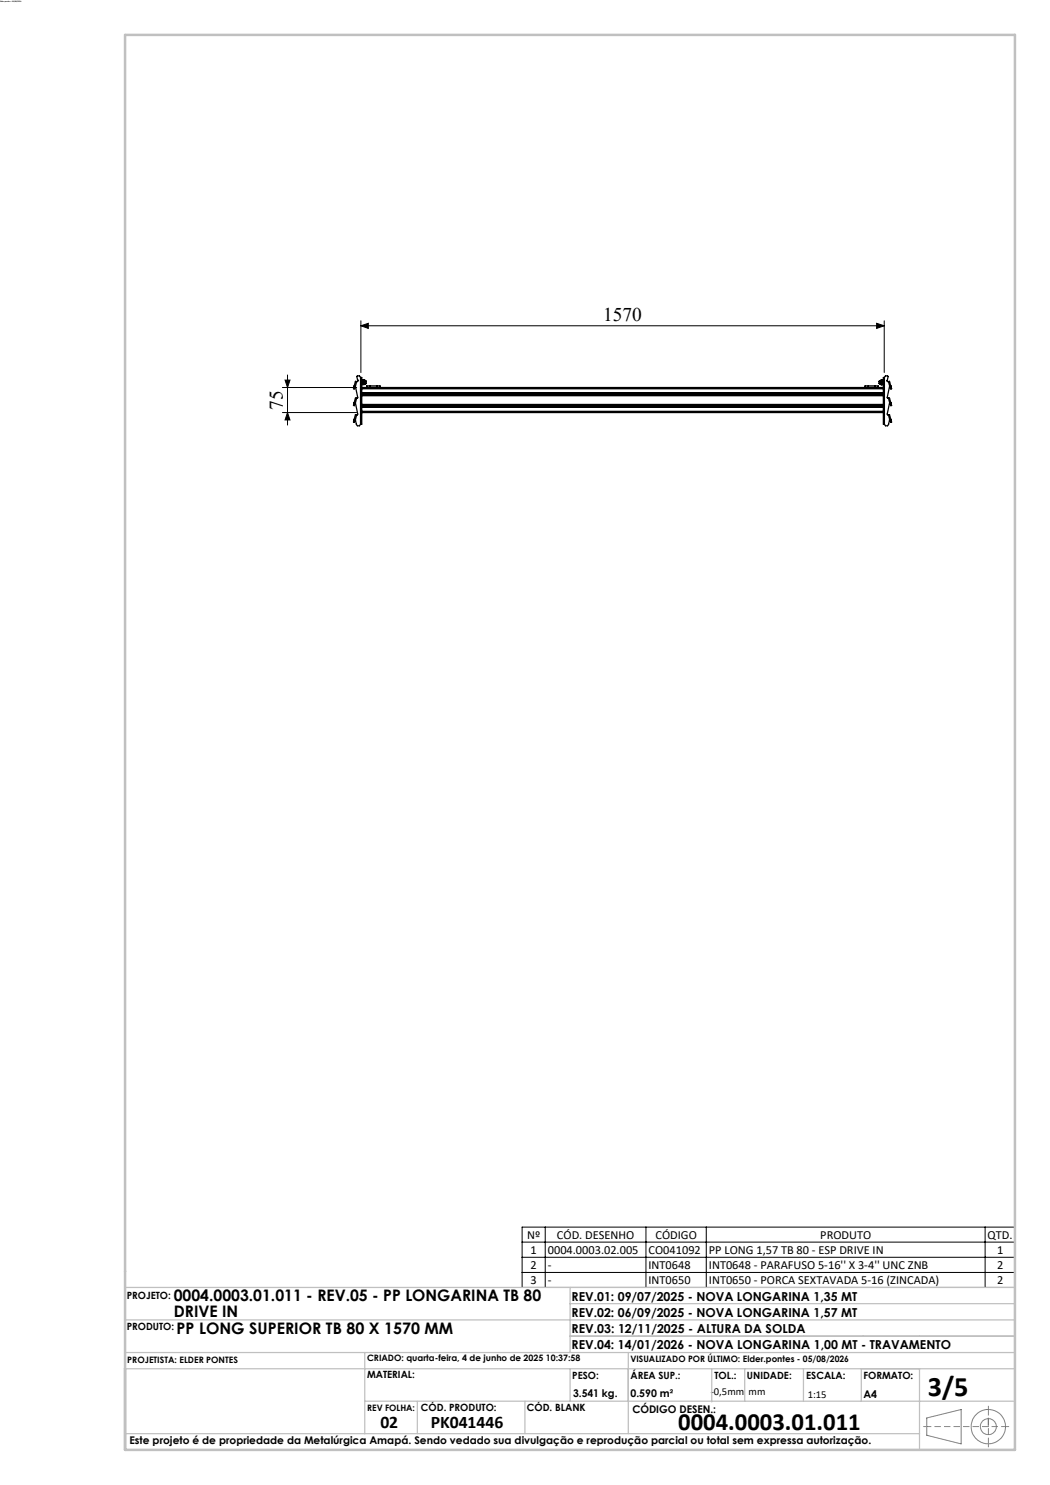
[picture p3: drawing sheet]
<svg xmlns="http://www.w3.org/2000/svg" width="210mm" height="297mm" viewBox="0 0 210 297" stroke-linecap="round" stroke-linejoin="round" font-family="sans-serif">
<g fill="none" stroke="#000" stroke-width=".25">
<path d="M70.7 77.6v.1l.2 .1v-.2M70.7 77.6h.2M70.8 77.2l.3 .1M70.8 77.2v.1M70.8 77.3h.2M70.8 77.3l-.1 .3M71 77.3l-.1 .3M71 77.2v.1M71.1 77.3l.4 2.2-.1 .2M71.3 79.7l-.2-.1-.3 .9M71.3 76.3h-.2l-.3 .9M71.3 79.7l-.2 .9"/>
<path d="M71.3 76.3l-.2 1M71.3 79.7h.1M71.3 76.3h.1M71.5 76.2v.1M71.5 76.1h.1M71.5 76.1v.1M72.1 75.5h.3v2.2M72.1 75.5l-.2-.3h-.4l-.1 .1 .1 .9-.1 .1M72.1 75.5v9.3M72.4 76.1h.1M72.4 76.9h.1M72.4 78.8v.1"/>
<path d="M72.4 78.6h104.3zM72.4 79.1h.1M72.4 76.4v.1zM72.4 76.1h.4M72.4 76.9h.4M72.4 78.8h104.3M72.4 78.9h104.3M72.4 77.7v1.1M72.4 78.9v2.2M72.4 79.1h104.3M72.4 77.5h.9M72.4 77.7h104.3"/>
<path d="M72.4 76.5h.3M72.7 76.5l.1 .2M72.8 76.9h.1M72.8 76.1h.1M72.8 76.1v.2M72.8 76.3l-.1 .2M72.8 76.3v.4M72.8 76.7v.2M72.8 76.7h.1M72.8 76.3h.1M72.8 76.1v.8M72.8 76.2h.1"/>
<path d="M72.8 76.2v.5M72.8 76.2v.1M72.8 76.2l.1 .1M72.9 76.3v.4M72.9 76.7h-.1M72.9 76.7h.1M73 76.7h.1M73 76.2h.1M73 76.2v.5M73 76.2v.1M73 76.2l-.1 .1M73 76.3v.4"/>
<path d="M73 76.2l.1 .1M73.1 76.3v.4M73.1 76.7h-.1M73.1 76.7h.1M73.1 76.2v.5M73.1 76.2v.1M73.3 77.5h.7M74 77.2h-.7v.3M74 77.5h1.4M74 77.2v.3M74 77.2h1.4M75.4 77.5h.6"/>
<path d="M75.4 77.2h.6v.3M75.4 77.2v.3M76 77.5h97M173 77.5h.7M173.7 77.2h-.7v.3M173.7 77.5h1.3M173.7 77.2h1.3M173.7 77.2v.3M175 77.2h.6v.3M175 77.5h.6M175 77.2v.3M175.6 77.5h1.1"/>
<path d="M175.9 76.2v.5M175.9 76.2v.1M175.9 76.3v.4M175.9 76.7h.1M176 76.2h.1M176 76.7h.1M176 76.2v.5M176 76.2v.1M176 76.2l-.1 .1M176 76.3v.4M176.1 76.2v.1M176.1 76.3v.4"/>
<path d="M176.1 76.7h.1M176.1 76.2h.1M176.1 76.2v.5M176.1 76.2l.1 .1M176.2 76.3h.1M176.2 76.7h.1M176.2 76.9h.1M176.2 76.1v.8M176.2 76.3v.4M176.2 76.1h.4M176.2 76.9h.4M176.2 76.7h-.1"/>
<path d="M176.2 76.4v.1M176.2 76.8v.1M176.2 76.1h.1M176.2 76.1v.3M176.2 76.5v.3M176.2 76.4h.1M176.2 76.4h.4M176.6 76.4v.3M176.6 76.1v.2M176.6 76.9h.1M176.6 76.1h.1M176.6 76.7v.2"/>
<path d="M176.6 76.3v.1M176.6 76.3v.4M176.6 76.8v.1M176.7 78.8v.1M176.7 79.1h.1M176.7 77.7v1.1M176.7 78.9v2.2M176.9 75.5h-.2v2.2M176.9 75.5l.2-.3h.4l.1 .1-.2 .9 .3 .1M176.9 75.5v9.3M177.5 76.2v.1M177.5 76.1v.1"/>
<path d="M177.5 76v.1M177.7 79.7l.2-.1 .3 .9M177.7 76.3h.2l.3 .9M177.7 79.7l.2 .9M177.7 76.3l.2 1M177.9 77.3l-.5 2.2 .3 .2M178 77.2l-.1 .1M178 77.2v.1M178 77.3l.1 .3M178.2 77.2h-.2M178.2 77.2v.1M178.2 77.3h-.2"/>
<path d="M178.2 77.3l.1 .3M178.3 77.6v.1l-.2 .1v-.2M178.3 77.6h-.2M70.7 80.9v.2h.2v-.2M70.7 84.2v.2l.2 .1v-.2M70.7 84.2l.2 .1M70.7 80.9h.2M70.8 83.9h.3M70.8 80.5l.3 .1M70.8 83.9h.1M70.8 80.5v.1M70.8 83.9l.2 .1"/>
<path d="M70.8 80.6h.2M70.8 83.9l-.1 .3M70.8 80.6l-.1 .3M71 84l-.1 .3M71 80.6l-.1 .3M71 83.9v.1M71 80.6h.1M71.1 80.6l.4 2.2-.1 .2M71.1 83.9l.2 .9 .2 .4h.4l.2-.4M71.3 83l-.2-.1-.3 1M71.3 83l-.2 .9M71.3 83h.1"/>
<path d="M72.4 81.1v.1M72.4 80.9h.1M72.4 81.4l104.3 .1zM72.4 82.3v2.5h-.3M72.4 81.1h104.3M72.4 81.2h104.3M72.4 81.2v1.1M72.4 80.9h104.3M72.4 82.3h104.3M72.4 82.5h104.3M176.7 81.1v.1M176.7 80.9h.1"/>
<path d="M176.7 82.3v2.5h.2M176.7 81.2v1.1M177.7 83l.2-.1 .3 1M177.7 83l.2 .9M177.9 80.6h.1M177.9 80.6l-.5 2.2 .3 .2M177.9 83.9l-.4 1.3h-.4l-.2-.4M178 83.9h-.1M178 80.6h.1M178 83.9v.1M178 84l.1 .3M178 80.6l.1 .3"/>
<path d="M178.2 80.5l-.2 .1M178.2 83.9h-.2M178.2 80.5v.1M178.2 83.9h.1M178.2 80.6h-.2M178.2 83.9l-.2 .1M178.2 83.9l.1 .3M178.2 80.6l.1 .3M178.3 80.9v.2h-.1l-.1-.2M178.3 84.2v.2l-.2 .1v-.2M178.3 80.9h-.2M178.3 84.2l-.2 .1"/>
</g>
<g fill="none" stroke="#000" stroke-width=".2">
<path d="M56.5 77.5h14.8M57 76h1l-.5 1.5zM57.5 75v10M72.2 65.2l1.5-.5v1zM72.2 64.2v10.3M72.2 65.2h104.6M175.3 64.7l1.5 .5-1.5 .5zM176.8 64.2v10.3M56.5 82.5h14.8M57.5 82.5l.5 1.5h-1zM104.4 245.4h98.6v12.1h-98.6zM104.4 248.4h98.6"/>
<path d="M104.4 251.5h98.6M104.4 254.5h98.6M109 245.4v12.1M129.2 245.4v12.1M141.3 245.4v12.1M197 245.4v12.1"/>
</g>
<g fill="none" stroke="#808080" stroke-width=".2">
<path d="M185.3 283.6l6.9-1.7v6.9l-6.9-1.7zM197.7 283.6v1.7"/>
<circle cx="197.7" cy="285.3" r="3.4"/>
<circle cx="197.7" cy="285.3" r="1.61"/>
</g>
<path d="M185.4 285.3h15.7M185.4 285.3h-.7M197.7 281.9v-.7M197.7 288.7v.8M201.1 285.3h.7" fill="none" stroke="#808080" stroke-width=".2" stroke-dasharray="1.3 .6" stroke-dashoffset=".4" stroke-linecap="butt"/>
<path d="M197.7 288.7v-6.8" fill="none" stroke="#808080" stroke-width=".2" stroke-dasharray="1.3 .6" stroke-dashoffset=".1" stroke-linecap="butt"/>
<path d="M163 270.5h40" fill="none" stroke="#c0c0c0" stroke-width=".2"/>
<g fill="none" stroke="#c0c0c0" stroke-width=".25">
<path d="M25 257.5h178M114 257.5v13M25 273.8h178M25 270.5h178M25 264h178M73 270.5v16.2M114 260.7h89M114 273.8v6.4M114 267.2h89M125.7 270.5v16.2M127.8 267.2v.1M142.3 273.9v6.5"/>
<path d="M145.3 267.2v.1M148.9 273.8v6.4M160.7 267.2v.1M160.7 273.8v6.4M172.3 273.8v6.4M172.6 267.2v.1M183.9 267.2v.1M183.9 273.8v16.2M25 286.7h158.9M73 280.2h130M83.5 280.2v6.5M105 280.2v6.5"/>
</g>
<path d="M25 290h178" fill="none" stroke="#c0c0c0" stroke-width=".35"/>
<path d="M25 7h178v283h-178z" fill="none" stroke="#c0c0c0" stroke-width=".5"/>
<g fill="#000">
<path d="M57 76h1l-.5 1.5zM57.5 82.5l.5 1.5h-1z"/>
<path d="M72.2 65.2l1.5-.5v1zM175.3 64.7l1.5 .5-1.5 .5z"/>
</g>
<text font-size="5.6" x="185.6" y="279.2">3/5</text>
<text font-size="4.9" x="135.6" y="286.1">0004.0003.01.011</text>
<g font-size="3.9">
<text x="120.6" y="64.2">1570</text>
<text x="56.6" y="81.9" transform="rotate(-90 56.6 81.9)">75</text>
</g>
<g font-size="3.5">
<text x="76.1" y="285.6">02</text>
<text x="86.1" y="285.6">PK041446</text>
</g>
<g font-size="3.2">
<text x="34.8" y="260.3">0004.0003.01.011 - REV.05 - PP LONGARINA TB 80</text>
<text x="34.8" y="263.4">DRIVE IN</text>
<text x="35.3" y="266.7">PP LONG SUPERIOR TB 80 X 1570 MM</text>
</g>
<g font-size="2.5">
<text x="105.4" y="247.8">Nº</text>
<text x="106.1" y="250.8">1</text>
<text x="109.6" y="250.8">0004.0003.02.005</text>
<text x="111.4" y="247.8">CÓD. DESENHO</text>
<text x="129.7" y="250.8">CO041092</text>
<text x="131.1" y="247.8">CÓDIGO</text>
<text x="141.8" y="250.8">PP LONG 1,57 TB 80 - ESP DRIVE IN</text>
<text x="164.1" y="247.8">PRODUTO</text>
<text x="197.5" y="247.8">QTD.</text>
<text x="199.4" y="250.8">1</text>
<text x="106.1" y="253.8">2</text>
<text x="106.1" y="256.9">3</text>
<text x="109.6" y="253.8">-</text>
<text x="109.6" y="256.9">-</text>
<text x="129.7" y="253.8">INT0648</text>
<text x="129.7" y="256.9">INT0650</text>
<text x="141.8" y="253.8">INT0648 - PARAFUSO 5-16'' X 3-4'' UNC ZNB</text>
<text x="141.8" y="256.9">INT0650 - PORCA SEXTAVADA 5-16 (ZINCADA)</text>
<text x="199.4" y="253.8">2</text>
<text x="199.4" y="256.9">2</text>
<text x="114.3" y="260.1">REV.01: 09/07/2025 - NOVA LONGARINA 1,35 MT</text>
<text x="114.3" y="263.4">REV.02: 06/09/2025 - NOVA LONGARINA 1,57 MT</text>
<text x="114.3" y="266.6">REV.03: 12/11/2025 - ALTURA DA SOLDA</text>
<text x="114.3" y="269.8">REV.04: 14/01/2026 - NOVA LONGARINA 1,00 MT - TRAVAMENTO</text>
</g>
<g font-size="2.1">
<text x="114.6" y="279.3">3.541 kg.</text>
<text x="126.1" y="279.3">0.590 m²</text>
<text x="142.1" y="279.1">-0,5mm</text>
<text x="149.7" y="279.1">mm</text>
<text x="161.5" y="279.5">1:15</text>
<text x="172.7" y="279.6">A4</text>
<text x="126.5" y="282.6">CÓDIGO DESEN.:</text>
<text x="25.9" y="288.8">Este projeto é de propriedade da Metalúrgica Amapá. Sendo vedado sua divulgação e reprodução parcial ou total sem expressa autorização.</text>
</g>
<g font-size="2">
<text x="25.3" y="259.7">PROJETO:</text>
<text x="25.3" y="266.1">PRODUTO:</text>
<text x="73.4" y="275.7">MATERIAL:</text>
<text x="114.5" y="275.8">PESO:</text>
<text x="126.1" y="275.8">ÁREA SUP.:</text>
<text x="142.9" y="275.8">TOL.:</text>
<text x="149.4" y="275.8">UNIDADE:</text>
<text x="161.2" y="275.8">ESCALA:</text>
<text x="172.7" y="275.8">FORMATO:</text>
<text x="84.2" y="282.2">CÓD. PRODUTO:</text>
<text x="105.4" y="282.2">CÓD. BLANK</text>
</g>
<g font-size="1.8">
<text x="25.5" y="272.5">PROJETISTA: ELDER PONTES</text>
<text x="73.4" y="272.2">CRIADO: quarta-feira, 4 de junho de 2025 10:37:58</text>
<text x="126.1" y="272.3">VISUALIZADO POR ÚLTIMO: Elder.pontes - 05/08/2026</text>
<text x="73.4" y="282.2">REV FOLHA:</text>
</g>
<text font-size=".4" x="0" y=".3">Elder.pontes - 05/08/2026</text>
</svg>
